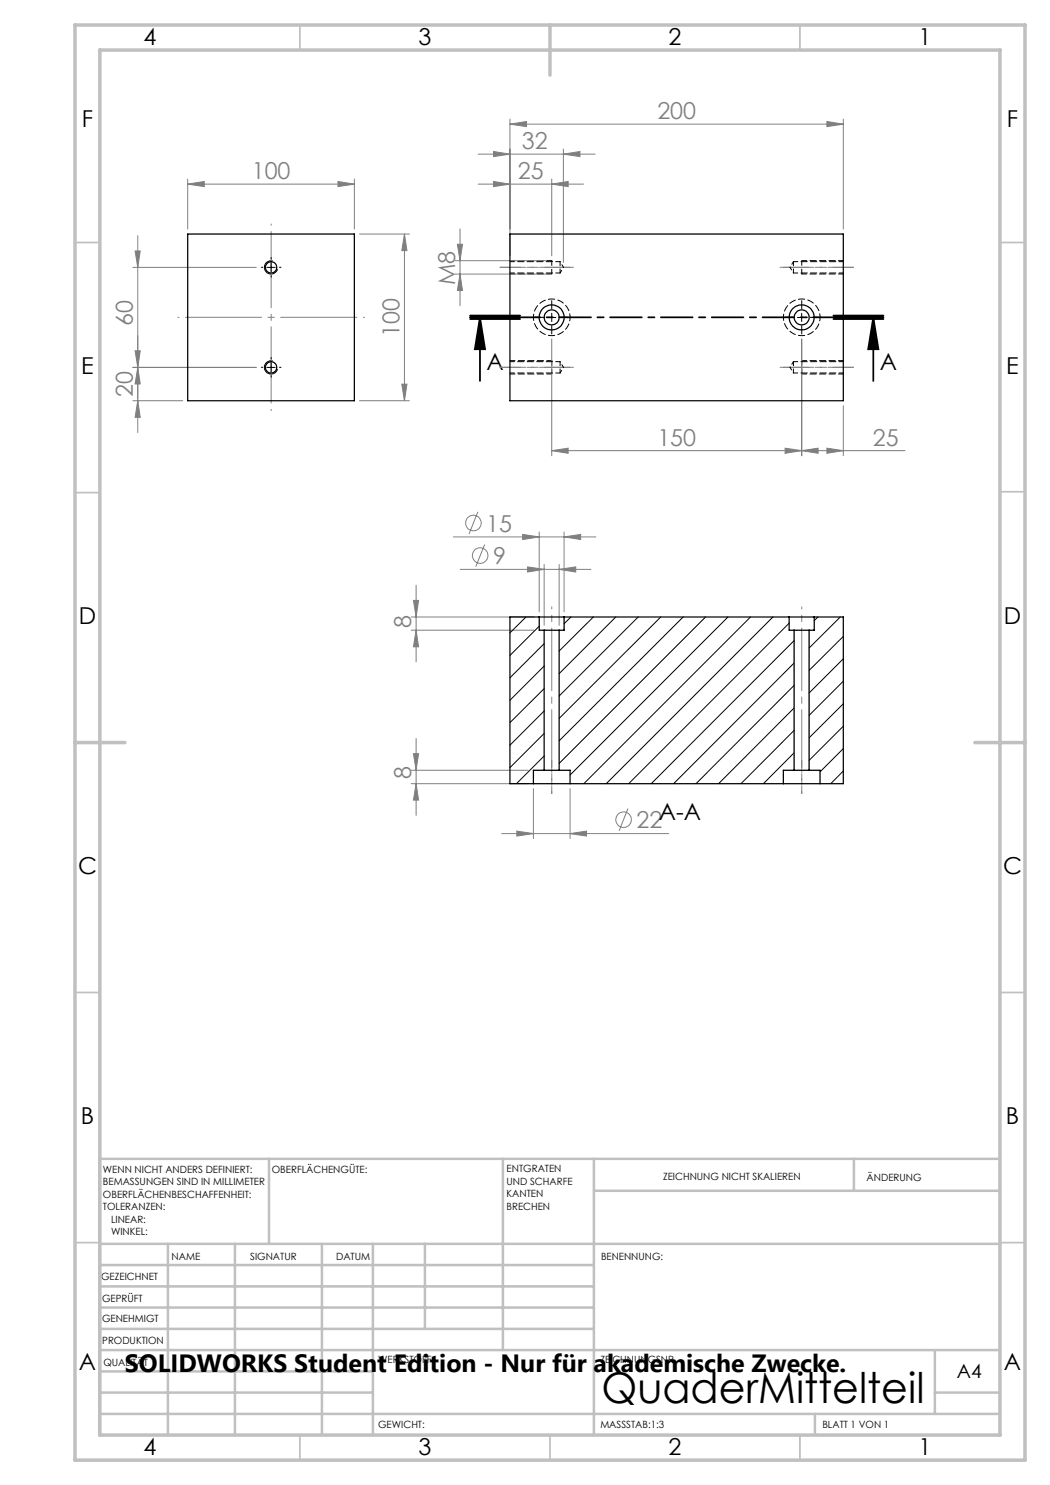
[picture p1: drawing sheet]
<svg xmlns="http://www.w3.org/2000/svg" width="210mm" height="297mm" viewBox="0 0 210 297" stroke-linecap="round" stroke-linejoin="round" font-family="sans-serif">
<g fill="none" stroke="#808080" stroke-width=".2">
<path d="M37.5 36.8l3.4-.5v1zM37.5 36.8h33.4M37.5 35.8v10M67.6 36.3l3.3 .5-3.3 .5zM70.9 35.8v10M95.6 30.8h23.4M95.6 36.8h21.1M98.7 30.3l3.3 .5-3.3 .5zM98.7 36.3l3.3 .5-3.3 .5zM102 24.8l3.3-.5v1zM102 23.8v27.3M102 24.8h66.7"/>
<path d="M110.3 36.8l3.3-.5v1zM110.3 35.8v15.3M112.7 30.8l3.3-.5v1zM112.7 29.8v22.7M165.4 24.3l3.3 .5-3.3 .5zM168.7 23.8v22M26.6 53.5h24.7M27 50.2h1l-.4 3.3zM27.6 47.1v39.4M71.9 46.8h10M80.9 46.8l.5 3.3h-1zM80.9 46.8v33.3"/>
<path d="M91 54.8h18.3M91 52.1h18.3M91.5 48.9h1l-.5 3.2zM92 54.8l.5 3.3h-1zM92 45.8v15.4M26.6 73.5h24.7M27 70.2h1l-.4 3.3zM27.6 73.5l.4 3.3h-1zM80.4 76.8h1l-.5 3.3zM110.3 67.8v23.4M160.3 67.8v23.4M26.6 80.1h9.9"/>
<path d="M27.6 80.1l.4 3.4h-1zM71.9 80.1h10M110.3 90.1l3.3-.5v1.1zM110.3 90.1h70.7M157 89.6l3.3 .5-3.3 .6zM160.3 90.1l3.3-.5v1.1zM165.4 89.6l3.3 .5-3.3 .6zM168.7 81.1v10.1M83.2 117v15.4M90.7 107.4h28.5M92 113.9h26.2M95.6 102.4l-1.8 4.4"/>
<path d="M96.9 108.9l-1.8 4.4M104.5 106.9l3.3 .5-3.3 .5zM105.5 113.4l3.3 .5-3.3 .5zM107.8 106.4v16M108.8 112.9v12.2M111.8 113.9l3.3-.5v1zM111.8 112.9v12.2M112.8 107.4l3.3-.5v1zM112.8 106.4v16M82.2 126h24.6M82.2 123.4h24.6M82.7 120.1h1l-.5 3.3z"/>
<path d="M83.2 126l.5 3.4h-1zM82.2 156.7h23.5M82.2 154.1h23.5M82.7 150.7h1l-.5 3.4zM83.2 156.7l.5 3.3h-1zM83.2 147.7v15.4M106.7 157.7v10M114 157.7v10M100.3 166.7h33.4M103.4 166.2l3.3 .5-3.3 .5zM114 166.7l3.3-.5v1zM125.6 161.7l-1.8 4.5"/>
<circle cx="94.7" cy="104.6" r="1.56"/>
<circle cx="96" cy="111.1" r="1.55"/>
<circle cx="124.7" cy="163.9" r="1.56"/>
</g>
<path d="M110.4 52.1v2.7M160.4 54.8v-2.7M110.4 72.1v2.7M160.4 74.8v-2.7" fill="none" stroke="#000" stroke-width=".2" stroke-dasharray="1.3 .6" stroke-dashoffset=".3" stroke-linecap="butt"/>
<path d="M94 63.8h10zM94 63.5h10M94 63.1h10M96 63.5l1 6.3h-2zM96 63.5v12.7M166.7 63.5h10M166.7 63.1h10M166.7 63.8h10M174.7 63.5l1 6.3h-2.1zM174.7 63.5v12.7" fill="none" stroke="#000" stroke-width=".35"/>
<path d="M53.4 53.5h1.6M54.2 52.6v1.7M54.6 52.2a1.33 1.33 0 0 0-1.7 .9 1.33 1.33 0 0 0 1 1.7 1.33 1.33 0 0 0 1.6-1M53.4 73.5h1.6M54.2 72.6v1.7M54.6 72.2a1.33 1.33 0 0 0-1.7 .9 1.33 1.33 0 0 0 1 1.7 1.33 1.33 0 0 0 1.6-1M109.5 63.5h1.7M110.3 62.6v1.7M159.5 63.5h1.7M160.3 62.6v1.7" fill="none" stroke="#000" stroke-width=".2"/>
<path d="M102 54.8h8.4M110.4 52.1h-8.4M160.4 54.8h8.3M168.7 52.1h-8.3M102 74.8h8.4M110.4 72.1h-8.4M160.4 74.8h8.3M168.7 72.1h-8.3" fill="none" stroke="#000" stroke-width=".2" stroke-dasharray="1.3 .6" stroke-dashoffset=".3"/>
<path d="M110.4 52.1h.1M160.4 54.8h.1M110.4 72.1h.1M160.4 74.8h.1" fill="none" stroke="#000" stroke-width=".2" stroke-dasharray="1.3 .6"/>
<g fill="none" stroke="#000" stroke-width=".2" stroke-dasharray="15.2 1.3 1.3 1.3">
<path d="M52.6 53.5h-.3M54.2 51.8v-.3M54.2 55.1v.3M55.9 53.5h.3M52.6 73.5h-.3M54.2 71.8v-.3M54.2 75.1v.3M55.9 73.5h.3M108.7 63.5h-1.7M110.4 61.8v-1.7M110.4 65.1v1.7M112 63.5h1.7"/>
<path d="M158.7 63.5h-1.7M160.4 61.8v-1.7M160.4 65.1v1.7M162 63.5h1.7"/>
</g>
<path d="M176.7 63.5h-82.7" fill="none" stroke="#000" stroke-width=".35" stroke-dasharray="6.3 1.3 1.3 1.3" stroke-dashoffset="2.5"/>
<path d="M114 53.5h-14M170.7 53.5h-14M114 73.5h-14M170.7 73.5h-14" fill="none" stroke="#808080" stroke-width=".2" stroke-dasharray="15.2 1.3 1.3 1.3" stroke-dashoffset="10.1"/>
<path d="M112 53.5h2.7M158.7 53.5h-2.7M112 73.5h2.7M158.7 73.5h-2.7" fill="none" stroke="#808080" stroke-width=".2" stroke-dasharray="15.2 1.3 1.3 1.3"/>
<path d="M112 53.5h-12M158.7 53.5h12M112 73.5h-12M158.7 73.5h12" fill="none" stroke="#808080" stroke-width=".2" stroke-dasharray="15.2 1.3 1.3 1.3" stroke-dashoffset="11.1"/>
<path d="M110.4 158.7v-6.7M160.4 152v6.7" fill="none" stroke="#808080" stroke-width=".2" stroke-dasharray="15.2 1.3 1.3 1.3" stroke-dashoffset="13.8"/>
<path d="M110.4 126v-4.6M160.4 126v-4.6M110.4 154v4.7M160.4 154v4.7" fill="none" stroke="#808080" stroke-width=".2" stroke-dasharray="15.2 1.3 1.3 1.3" stroke-dashoffset="14.8"/>
<path d="M110.4 126v28M160.4 126v28" fill="none" stroke="#808080" stroke-width=".2" stroke-dasharray="15.2 1.3 1.3 1.3" stroke-dashoffset="3.1"/>
<path d="M54.2 44.8v37.3M35.6 63.5h37.3" fill="none" stroke="#808080" stroke-width=".2" stroke-dasharray="15.2 1.3 1.3 1.3" stroke-dashoffset="-1.5"/>
<g fill="none" stroke="#c0c0c0" stroke-width=".35">
<path d="M60 5v5M160 5v5M15 48.5h5M200 48.5h5M15 98.5h5M200 98.4h5M15 198.5h5M200 198.5h5M15 248.5h5M200 248.5h5M60 287v5M110 287v5"/>
<path d="M160 287v5"/>
</g>
<g fill="none" stroke="#c0c0c0" stroke-width=".5">
<path d="M53.8 231.8v17M100.6 231.8v38.2M118.8 231.8v55.2M118.8 238.2h81.2M170.8 231.8v6.4M200 231.8h-180v55.2M20 248.8h180M20 257.3h98.8M20 253h98.8M33.6 248.8v38.2M47 248.8v38.2M64.4 248.8v38.2"/>
<path d="M74.6 248.8v38.2M85 248.8v17M20 265.8h98.8M20 261.5h98.8M20 278.5h54.6M20 274.3h54.6M20 270h180M187 278.5h13M187 270v12.8M20 282.8h180M163 282.8v4.2"/>
</g>
<path d="M15 5h190v287h-190zM20 10h180v277h-180zM110 5v10M15 148.5h10M195 148.5h10" fill="none" stroke="#c0c0c0" stroke-width=".7"/>
<path d="M174.7 63.5l1 6.3h-2.1zM96 63.5l1 6.3h-2z" fill="#000"/>
<g fill="#808080">
<path d="M112.7 30.8l3.3-.5v1zM98.7 30.3l3.3 .5-3.3 .5zM165.4 24.3l3.3 .5-3.3 .5zM102 24.8l3.3-.5v1zM112.8 107.4l3.3-.5v1zM104.5 106.9l3.3 .5-3.3 .5zM114 166.7l3.3-.5v1zM103.4 166.2l3.3 .5-3.3 .5z"/>
<path d="M98.7 36.3l3.3 .5-3.3 .5zM110.3 36.8l3.3-.5v1zM110.3 90.1l3.3-.5v1.1zM157 89.6l3.3 .5-3.3 .6zM160.3 90.1l3.3-.5v1.1zM165.4 89.6l3.3 .5-3.3 .6zM105.5 113.4l3.3 .5-3.3 .5zM111.8 113.9l3.3-.5v1z"/>
<path d="M37.5 36.8l3.4-.5v1zM67.6 36.3l3.3 .5-3.3 .5z"/>
<path d="M92 54.8l.5 3.3h-1zM91.5 48.9h1l-.5 3.2zM83.2 126l.5 3.4h-1zM82.7 120.1h1l-.5 3.3zM83.2 156.7l.5 3.3h-1zM82.7 150.7h1l-.5 3.4zM27.6 73.5l.4 3.3h-1zM27 50.2h1l-.4 3.3z"/>
<path d="M27 70.2h1l-.4 3.3zM27.6 80.1l.4 3.4h-1zM80.9 46.8l.5 3.3h-1zM80.4 76.8h1l-.5 3.3z"/>
</g>
<g fill="none" stroke="#000" stroke-width=".25">
<path d="M37.5 46.8h33.4v33.3h-33.4zM102 46.8h66.7v33.3h-66.7zM107.8 123.4h5M107.8 123.4h-5.8v33.3h4.7M107.8 123.4v2.6h1M108.8 126h3M108.8 126v28.1M111.8 126v28.1M112.8 123.4v2.6h-1M112.8 123.4h45M157.8 123.4h5M157.8 123.4v2.6h1"/>
<path d="M158.8 126h3M158.8 126v28.1M161.8 126v28.1M162.8 123.4h5.9v33.3h-4.7M162.8 123.4v2.6h-1M106.7 156.7h7.3M108.8 154.1h3M108.8 154.1h-2.1v2.6M111.8 154.1h2.2v2.6M114 156.7h42.7M156.7 156.7h7.3M158.8 154.1h3"/>
<path d="M158.8 154.1h-2.1v2.6M161.8 154.1h2.2v2.6"/>
<circle cx="54.2" cy="53.5" r="1.13"/>
<circle cx="54.2" cy="73.5" r="1.13"/>
<circle cx="110.3" cy="63.5" r="1.5"/>
<circle cx="110.3" cy="63.5" r="2.5"/>
<circle cx="160.3" cy="63.5" r="1.51"/>
<circle cx="160.3" cy="63.5" r="2.5"/>
</g>
<path d="M112 54.6v-2.3M158.7 52.3v2.3M112 74.6v-2.3M158.7 72.3v2.3" fill="none" stroke="#000" stroke-width=".2" stroke-dasharray="1.3 .6" stroke-dashoffset=".5"/>
<path d="M114 63.5a3.7 3.7 0 0 1-5.3 3.2 3.7 3.7 0 0 1-.4-6.2 3.7 3.7 0 0 1 5.7 2.5v.5M164 63.5a3.7 3.7 0 0 1-5.3 3.2 3.7 3.7 0 0 1-.4-6.2 3.7 3.7 0 0 1 5.7 2.5v.5" fill="none" stroke="#000" stroke-width=".2" stroke-dasharray="1.3 .6" stroke-dashoffset=".6"/>
<path d="M102 54.6h10M112 52.3h-10M158.7 54.6h10M168.7 52.3h-10M102 74.6h10M112 72.3h-10M158.7 74.6h10M168.7 72.3h-10" fill="none" stroke="#000" stroke-width=".2" stroke-dasharray="1.3 .6" stroke-dashoffset=".4"/>
<path d="M112 54.6l.7-1.1M112.7 53.5l-.7-1.2M158 53.5l.7 1.1M158.7 52.3l-.7 1.2M112 74.6l.7-1.1M112.7 73.5l-.7-1.2M158 73.5l.7 1.1M158.7 72.3l-.7 1.2" fill="none" stroke="#000" stroke-width=".2" stroke-dasharray="1.3 .6" stroke-dashoffset=".7"/>
<g fill="none" stroke="#000" stroke-width=".2">
<path d="M105.2 123.4l-3.2 3.2M107.8 125.2l-5.8 5.9M108.8 128.7l-6.8 6.9M108.8 133.2l-6.8 6.8M108.8 137.7l-6.8 6.8M114.2 123.4l-1.4 1.3M118.7 123.4l-6.9 6.8M123.2 123.4l-11.4 11.3M127.6 123.4l-15.8 15.8M132.2 123.4l-20.4 20.3M136.6 123.4l-24.8 24.8M141.1 123.4l-29.3 29.3"/>
<path d="M145.6 123.4l-31.6 31.6M150.1 123.4l-33.3 33.3M154.6 123.4l-33.4 33.3M157.8 124.6l-32.1 32.1M158.8 128.1l-28.6 28.6M158.8 132.6l-24.1 24.1M158.8 137.1l-19.6 19.6M163.6 123.4l-.8 .7M168.1 123.4l-6.3 6.2M168.7 127.3l-6.9 6.8M168.7 131.8l-6.9 6.8M168.7 136.2l-6.9 6.9"/>
<path d="M108.8 142.2l-6.8 6.8M108.8 146.7l-6.8 6.8M108.8 151.2l-5.5 5.5M158.8 141.6l-15.1 15.1M158.8 146.1l-10.6 10.6M158.8 150.6l-6.1 6.1M168.7 140.8l-6.9 6.8M168.7 145.2l-6.9 6.9M168.7 149.7l-4.7 4.7M168.7 154.2l-2.5 2.5"/>
</g>
<text font-size="8.5" x="120.3" y="280.6">QuaderMittelteil</text>
<text font-size="5" x="25" y="274.4">SOLIDWORKS Student Edition - Nur für akademische Zwecke.</text>
<g font-size="4.7">
<text x="28.7" y="9">4</text>
<text x="83.7" y="9">3</text>
<text x="133.7" y="9">2</text>
<text x="183.7" y="9">1</text>
<text x="16.4" y="25.5">F</text>
<text x="201.4" y="25.5">F</text>
<text x="16.2" y="74.7">E</text>
<text x="97.3" y="74">A</text>
<text x="176" y="74">A</text>
<text x="201.2" y="74.8">E</text>
<text x="15.8" y="124.7">D</text>
<text x="200.8" y="124.7">D</text>
<text x="131.8" y="164">A-A</text>
<text x="15.6" y="174.7">C</text>
<text x="200.6" y="174.7">C</text>
<text x="16.2" y="224.7">B</text>
<text x="201.2" y="224.7">B</text>
<text x="15.8" y="274">A</text>
<text x="200.8" y="274">A</text>
<text x="28.7" y="291">4</text>
<text x="83.7" y="291">3</text>
<text x="133.7" y="291">2</text>
<text x="183.7" y="291">1</text>
</g>
<g font-size="4.7" fill="#808080">
<text x="131.5" y="23.8">200</text>
<text x="104.4" y="29.8">32</text>
<text x="50.4" y="35.8">100</text>
<text x="103.6" y="35.8">25</text>
<text x="91" y="57.1" transform="rotate(-90 91 57.1)">M8</text>
<text x="26.6" y="65.3" transform="rotate(-90 26.6 65.3)">60</text>
<text x="79.9" y="67.3" transform="rotate(-90 79.9 67.3)">100</text>
<text x="26.6" y="79.4" transform="rotate(-90 26.6 79.4)">20</text>
<text x="131.5" y="89.1">150</text>
<text x="174.6" y="89.1">25</text>
<text x="97.3" y="106.3">15</text>
<text x="98.6" y="112.8">9</text>
<text x="82.2" y="125.6" transform="rotate(-90 82.2 125.6)">8</text>
<text x="82.2" y="155.8" transform="rotate(-90 82.2 155.8)">8</text>
<text x="127.3" y="165.6">22</text>
</g>
<text font-size="3.9" x="191.4" y="275.6">A4</text>
<g font-size="2">
<text x="20.6" y="234.6">WENN NICHT ANDERS DEFINIERT:</text>
<text x="20.6" y="237.1">BEMASSUNGEN SIND IN MILLIMETER</text>
<text x="20.6" y="239.6">OBERFLÄCHENBESCHAFFENHEIT:</text>
<text x="54.4" y="234.6">OBERFLÄCHENGÜTE:</text>
<text x="101.3" y="234.5">ENTGRATEN</text>
<text x="101.3" y="237">UND SCHARFE</text>
<text x="101.3" y="239.5">KANTEN</text>
<text x="132.6" y="236">ZEICHNUNG NICHT SKALIEREN</text>
<text x="173.3" y="236.2">ÄNDERUNG</text>
<text x="20.6" y="242.1">TOLERANZEN:</text>
<text x="22.2" y="244.6">LINEAR:</text>
<text x="101.3" y="242">BRECHEN</text>
<text x="22.2" y="247.1">WINKEL:</text>
<text x="34.3" y="252">NAME</text>
<text x="50" y="251.9">SIGNATUR</text>
<text x="67.2" y="251.9">DATUM</text>
<text x="120.2" y="251.9">BENENNUNG:</text>
<text x="20.2" y="256.1">GEZEICHNET</text>
<text x="20.4" y="260.3">GEPRÜFT</text>
<text x="20.4" y="264.4">GENEHMIGT</text>
<text x="20.5" y="268.8">PRODUKTION</text>
<text x="20.7" y="273.1">QUALITÄT</text>
<text x="75.6" y="272.5">WERKSTOFF:</text>
<text x="120.1" y="272.5">ZEICHNUNGSNR.</text>
<text x="75.6" y="285.5">GEWICHT:</text>
<text x="120.1" y="285.6">MASSSTAB:1:3</text>
<text x="164.5" y="285.6">BLATT 1 VON 1</text>
</g>
</svg>
